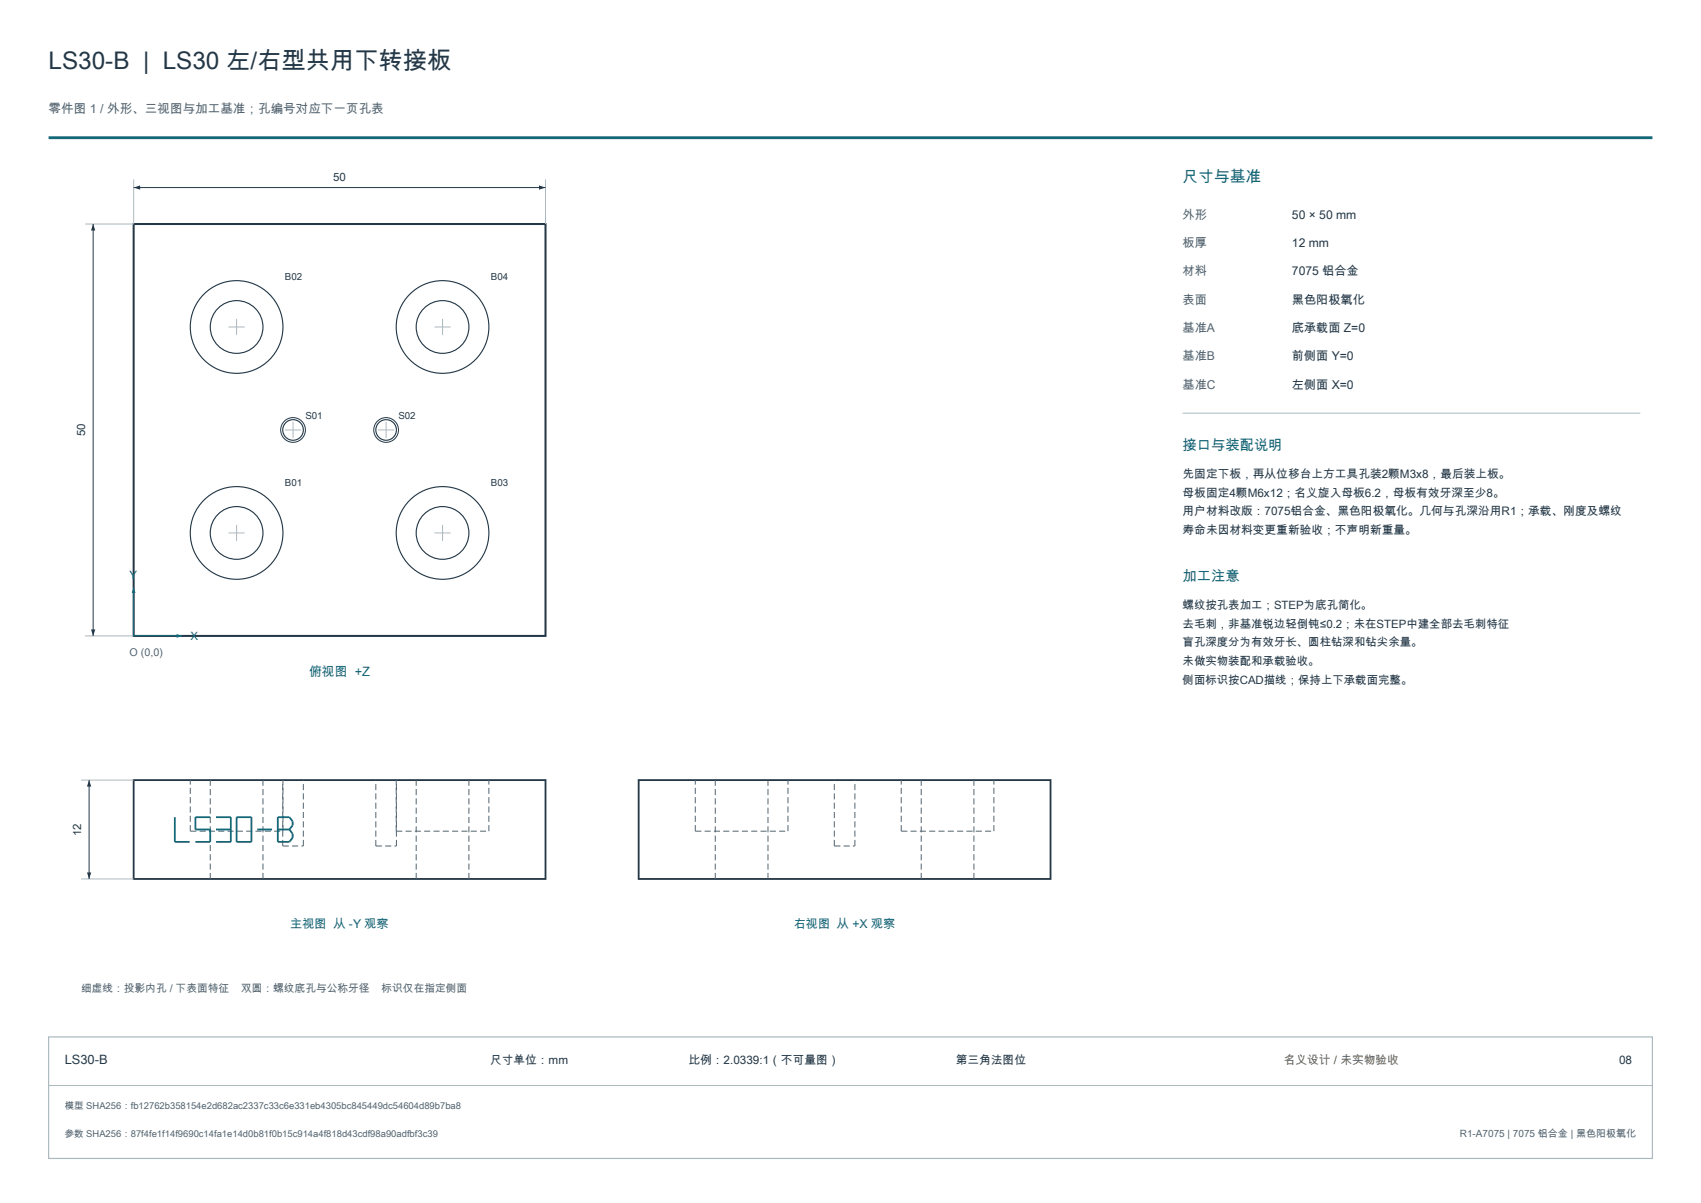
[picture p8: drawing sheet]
<svg xmlns="http://www.w3.org/2000/svg" width="420mm" height="297mm" viewBox="0 0 420 297" stroke-linecap="round" stroke-linejoin="round" font-family="sans-serif">
<path d="M12 34h396" fill="none" stroke="#146878" stroke-width=".7" stroke-linecap="butt"/>
<path d="M33 55.3h101.7v101.7h-101.7z" fill="none" stroke="#243746" stroke-width=".5"/>
<g fill="none" stroke="#243746" stroke-width=".28">
<circle cx="58.4" cy="80.7" r="11.4"/>
<circle cx="58.4" cy="80.7" r="6.5"/>
<circle cx="109.3" cy="80.7" r="11.4"/>
<circle cx="109.3" cy="80.7" r="6.5"/>
<circle cx="72.4" cy="106.2" r="2.54"/>
<circle cx="95.3" cy="106.2" r="2.54"/>
<circle cx="58.4" cy="131.6" r="11.4"/>
<circle cx="58.4" cy="131.6" r="6.5"/>
<circle cx="109.3" cy="131.6" r="11.4"/>
<circle cx="109.3" cy="131.6" r="6.5"/>
</g>
<g fill="none" stroke="#243746" stroke-width=".25">
<path d="M33 46.3h101.7"/>
<circle cx="72.4" cy="106.2" r="3.1"/>
<circle cx="95.3" cy="106.2" r="3.1"/>
</g>
<g fill="none" stroke="#acb9c0" stroke-width=".25">
<path d="M33 44.3v11M134.7 44.3v11M58.4 78.7v4M109.3 78.7v4M56.4 80.7h4M107.3 80.7h4M70.4 106.2h4M72.4 104.2v4M93.3 106.2h4M95.3 104.2v4M56.4 131.6h4M58.4 129.6v4"/>
<path d="M107.3 131.6h4M109.3 129.6v4"/>
</g>
<g fill="#243746">
<path d="M33 46.3l1.6-.5v1z"/>
<path d="M133.1 45.8l1.6 .5-1.6 .5z"/>
</g>
<path d="M21 55.3h12M21 157h12" fill="none" stroke="#acb9c0" stroke-width=".25"/>
<path d="M23 55.3v101.7" fill="none" stroke="#243746" stroke-width=".25"/>
<g fill="#243746">
<path d="M22.5 155.4h1l-.5 1.6z"/>
<path d="M23 55.3l.5 1.6h-1z"/>
</g>
<path d="M33 157h12" fill="none" stroke="#146878" stroke-width=".25"/>
<path d="M43.6 156.5l1.4 .5-1.4 .5z" fill="#146878"/>
<path d="M33 145v12" fill="none" stroke="#146878" stroke-width=".25"/>
<path d="M33 145l.5 1.4h-1z" fill="#146878"/>
<path d="M33 192.6h101.7v24.4h-101.7zM157.7 192.6h101.7v24.4h-101.7z" fill="none" stroke="#243746" stroke-width=".45"/>
<g fill="none" stroke="#526570" stroke-width=".25" stroke-dasharray="1.5 .8" stroke-linecap="butt">
<path d="M47 205.2v-12.6M47 205.2h22.9M51.9 217v-24.4M64.9 217v-24.4M69.8 208.9v-16.3M69.8 208.9h5.1M69.9 205.2v-12.6M74.9 208.9v-16.3M92.8 208.9v-16.3M92.8 208.9h5.1M97.8 205.2v-12.6M97.8 205.2h22.9"/>
<path d="M97.9 208.9v-16.3M102.8 217v-24.4M115.8 217v-24.4M120.7 205.2v-12.6M171.7 205.2v-12.6M171.7 205.2h22.9M176.6 217v-24.4M189.6 217v-24.4M194.6 205.2v-12.6M206 208.9v-16.3M206 208.9h5.1M211.1 208.9v-16.3"/>
<path d="M222.5 205.2v-12.6M222.5 205.2h22.9M227.5 217v-24.4M240.5 217v-24.4M245.4 205.2v-12.6"/>
</g>
<path d="M43.2 201.7v6.1h3.6M51.9 201.7h-3.6v3.1h3.6v3h-3.6M53.3 201.7h3.7v6.1h-3.7M53.3 204.8h3.7M58.4 201.7h3.7v6.1h-3.7zM63.5 204.8h3.7M68.6 201.7h2.8l.9 1.1v1l-.9 1 .9 1v1l-.9 1h-2.8zM68.6 204.8h2.8" fill="none" stroke="#146878" stroke-width=".45"/>
<path d="M20 192.6h13M20 217h13" fill="none" stroke="#acb9c0" stroke-width=".25"/>
<path d="M22 192.6v24.4" fill="none" stroke="#243746" stroke-width=".25"/>
<g fill="#243746">
<path d="M21.5 215.4h1l-.5 1.6z"/>
<path d="M22 192.6l.5 1.6h-1z"/>
</g>
<path d="M292 102h113M12 268h396" fill="none" stroke="#acb9c0" stroke-width=".25"/>
<path d="M12 256h396v30h-396z" fill="none" stroke="#acb9c0" stroke-width=".3"/>
<text font-size="6" fill="#243746" x="12" y="17">LS30-B | LS30 左/右型共用下转接板</text>
<text font-size="3.9" fill="#146878" x="292" y="45">尺寸与基准</text>
<g font-size="3.5" fill="#146878">
<text x="292" y="111">接口与装配说明</text>
<text x="292" y="143.4">加工注意</text>
</g>
<text font-size="3.2" fill="#146878" x="76.3" y="167">俯视图 +Z</text>
<text font-size="3.2" fill="#243746" x="16" y="262.8">LS30-B</text>
<text font-size="3.1" fill="#526570" x="12" y="28">零件图 1 / 外形、三视图与加工基准；孔编号对应下一页孔表</text>
<g font-size="3" fill="#526570">
<text x="292" y="54">外形</text>
<text x="292" y="61">板厚</text>
<text x="292" y="68">材料</text>
<text x="292" y="75">表面</text>
<text x="292" y="82">基准A</text>
<text x="292" y="89">基准B</text>
<text x="292" y="96">基准C</text>
</g>
<g font-size="3" fill="#243746">
<text x="319" y="54">50 × 50 mm</text>
<text x="319" y="61">12 mm</text>
<text x="319" y="68">7075 铝合金</text>
<text x="319" y="75">黑色阳极氧化</text>
<text x="319" y="82">底承载面 Z=0</text>
<text x="319" y="89">前侧面 Y=0</text>
<text x="319" y="96">左侧面 X=0</text>
</g>
<g font-size="3" fill="#146878">
<text x="71.7" y="229">主视图 从 -Y 观察</text>
<text x="196" y="229">右视图 从 +X 观察</text>
</g>
<g font-size="2.9" fill="#243746">
<text x="292" y="118">先固定下板，再从位移台上方工具孔装2颗M3x8，最后装上板。</text>
<text x="292" y="122.6">母板固定4颗M6x12；名义旋入母板6.2，母板有效牙深至少8。</text>
<text x="292" y="127.2">用户材料改版：7075铝合金、黑色阳极氧化。几何与孔深沿用R1；承载、刚度及螺纹</text>
<text x="292" y="131.8">寿命未因材料变更重新验收；不声明新重量。</text>
<text x="121" y="262.8">尺寸单位：mm</text>
<text x="170" y="262.8">比例：2.0339:1（不可量图）</text>
<text x="236" y="262.8">第三角法图位</text>
<text x="399.8" y="262.8">08</text>
</g>
<text font-size="2.9" fill="#915918" x="317" y="262.8">名义设计 / 未实物验收</text>
<g font-size="2.8" fill="#243746">
<text x="82.3" y="44.6">50</text>
<text x="21" y="107.7" transform="rotate(-90 21 107.7)">50</text>
<text x="292" y="150.4">螺纹按孔表加工；STEP为底孔简化。</text>
<text x="292" y="155">去毛刺，非基准锐边轻倒钝≤0.2；未在STEP中建全部去毛刺特征</text>
<text x="292" y="159.6">盲孔深度分为有效牙长、圆柱钻深和钻尖余量。</text>
<text x="292" y="164.2">未做实物装配和承载验收。</text>
<text x="292" y="168.8">侧面标识按CAD描线；保持上下承载面完整。</text>
<text x="20" y="206.4" transform="rotate(-90 20 206.4)">12</text>
</g>
<g font-size="2.8" fill="#146878">
<text x="32" y="143">Y</text>
<text x="47" y="158">X</text>
</g>
<g font-size="2.6" fill="#526570">
<text x="32" y="162">O (0,0)</text>
<text x="20" y="245">细虚线：投影内孔 / 下表面特征</text>
<text x="59.5" y="245">双圆：螺纹底孔与公称牙径</text>
<text x="94.2" y="245">标识仅在指定侧面</text>
</g>
<text font-size="2.5" fill="#526570" x="360.4" y="280.7">R1-A7075 | 7075 铝合金 | 黑色阳极氧化</text>
<g font-size="2.4" fill="#243746">
<text x="70.4" y="69.1">B02</text>
<text x="121.2" y="69.1">B04</text>
<text x="75.4" y="103.4">S01</text>
<text x="98.4" y="103.4">S02</text>
<text x="70.4" y="119.9">B01</text>
<text x="121.2" y="119.9">B03</text>
</g>
<g font-size="2.3" fill="#526570">
<text x="16" y="273.8">模型 SHA256：fb12762b358154e2d682ac2337c33c6e331eb4305bc845449dc54604d89b7ba8</text>
<text x="16" y="280.7">参数 SHA256：87f4fe1f14f9690c14fa1e14d0b81f0b15c914a4f818d43cdf98a90adfbf3c39</text>
</g>
</svg>
